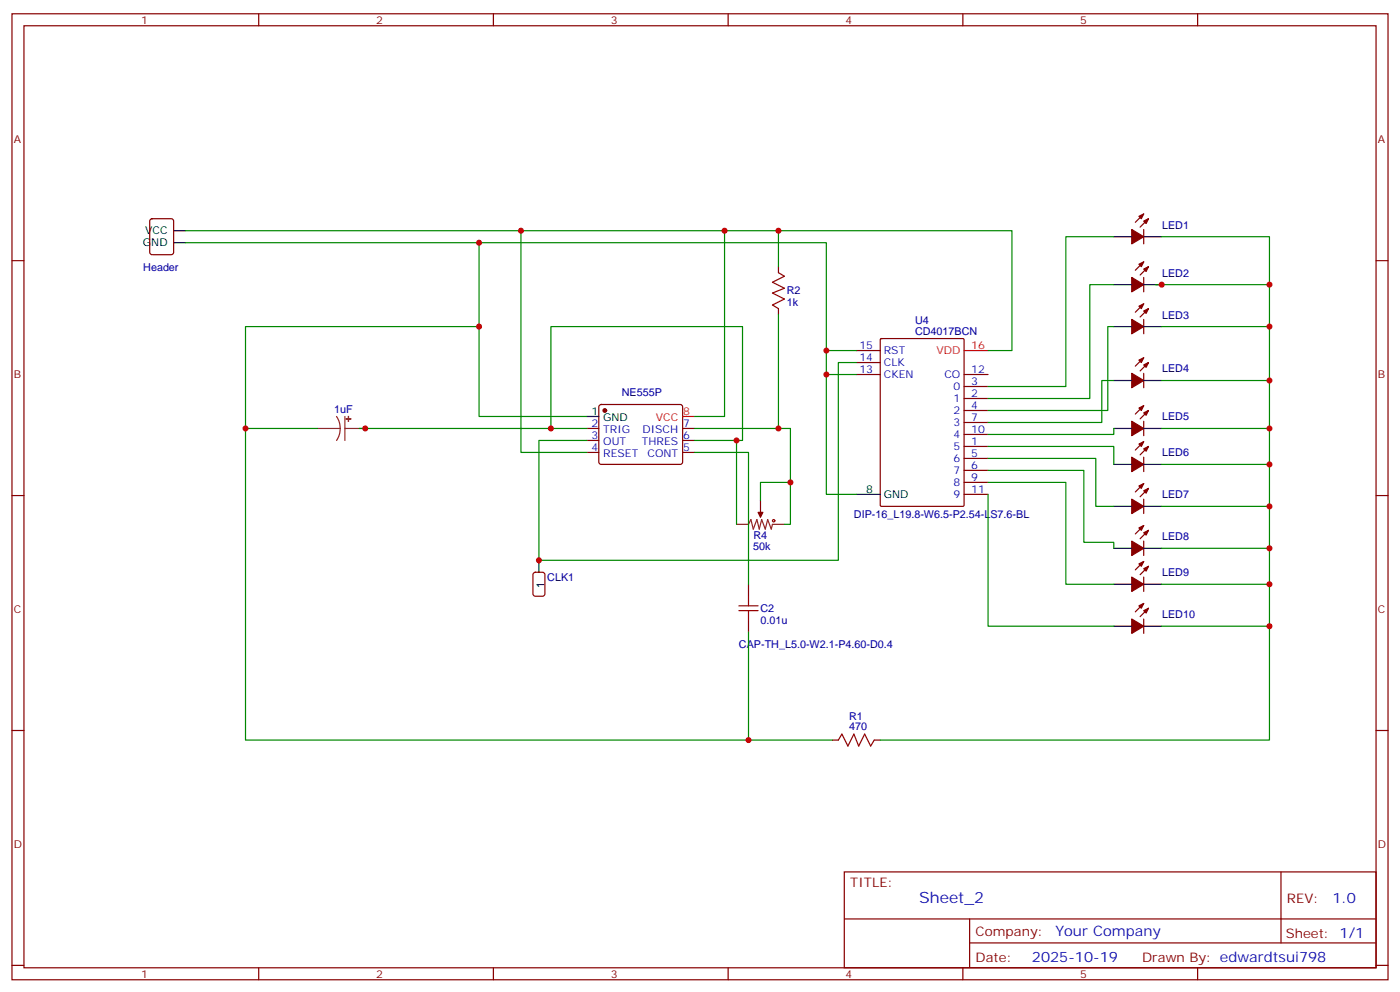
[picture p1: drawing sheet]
<svg xmlns="http://www.w3.org/2000/svg" width="412mm" height="292mm" viewBox="0 0 412 292" stroke-linecap="round" stroke-linejoin="round" font-family="sans-serif">
<g fill="none" stroke="#870000" stroke-width=".35">
<path d="M3.5 4.1h405.4v284.3h-405.4zM7.1 7.6h398.2v277.3h-398.2zM76.2 4.1v3.5M145.3 4.1v3.5M214.5 4.1v3.5M283.6 4.1v3.5M352.8 4.1v3.5M3.5 76.7h3.6M44.3 64.6l.5-.2h5.6l.7 .4 .1 9.5-.5 .6-5.9 .1-.6-.5-.1-9.4zM229.3 78.5v1.8M336.9 67.6v4.2M336.9 77.1l-2.5 2.5"/>
<path d="M336.9 63l-2.5 2.4M338.3 78.5l-2.5 2.5M338.3 64.4l-2.5 2.5M405.3 76.7h3.6M229.3 90.8v1.8M259.3 99.8l.3-.1h24l.3 .1 .1 48.9-.2 .3h-24.2l-.3-.1zM336.9 81.7v4.2M336.9 94v4.2M336.9 89.4l-2.5 2.5M338.3 90.8l-2.5 2.5M176.6 119.3l.5-.2h23.3l.5 .2 .2 .5-.1 16.5-.6 .4-23.6-.1-.4-.6v-16.2zM252.2 110.2h7.1"/>
<path d="M252.2 103.2h7.1M252.2 106.7h7.1M284 117.3h7M284 113.8h7M284 110.2h7M336.9 109.9v4.2M336.9 105.3l-2.5 2.5M336.9 119.4l-2.5 2.5M338.3 106.7l-2.5 2.5M172.9 126.1h3.5M172.9 129.6h3.5M172.9 133.2h3.5"/>
<path d="M201.1 126.1h3.5M201.1 129.6h3.5M201.1 133.2h3.5M284 131.4h7M284 120.8h7M284 134.9h7M284 138.5h7M284 124.4h7M284 127.9h7M336.9 124v4.2M336.9 134.6v4.2M336.9 130l-2.5 2.5"/>
<path d="M338.3 120.8l-2.5 2.5M338.3 131.4l-2.5 2.5M3.5 145.9h3.6M224 147.3v3.5M284 142h7M284 145.5h7M336.9 146.9v4.3M336.9 159.3v4.2M336.9 142.3l-2.5 2.5M336.9 154.7l-2.5 2.5M338.3 143.8l-2.5 2.4M338.3 156.1l-2.5 2.5"/>
<path d="M405.3 145.9h3.6M220.5 172v3.5M336.9 169.9v4.2M336.9 165.3l-2.5 2.4M336.9 177.6l-2.5 2.5M338.3 166.7l-2.5 2.5M338.3 179l-2.5 2.5M220.5 182.6v3.5M336.9 182.2v4.2M3.5 215h3.6M245.2 217.8h1.7M257.5 217.8h1.8"/>
<path d="M405.3 215h3.6M248.7 256.6h156.6v28.3h-156.6zM377.3 256.7v20.8M248.7 270.5h156.5M285.6 277.5h119.6M285.6 270.5v14.1M3.5 284.2h3.6M76.2 284.9v3.5M145.3 284.9v3.5M214.5 284.9v3.5M283.6 284.9v3.5M352.8 284.9v3.5"/>
<path d="M405.3 284.2h3.6"/>
</g>
<g fill="#870000" stroke="#870000" stroke-width=".35">
<path d="M335.5 106l1.4-.7-.7 1.4z"/>
<path d="M336.9 107.4l1.4-.7-.7 1.4z"/>
<path d="M333.4 109.9l3.5 2.1-3.5 2.1z"/>
<path d="M335.5 90.1l1.4-.7-.7 1.4z"/>
<path d="M336.9 91.5l1.4-.7-.7 1.5z"/>
<path d="M333.4 94l3.5 2.1-3.5 2.1z"/>
<path d="M335.5 77.8l1.4-.7-.7 1.4z"/>
<path d="M336.9 79.2l1.4-.7-.7 1.4z"/>
<path d="M333.4 81.7l3.5 2.1-3.5 2.1z"/>
<path d="M335.5 63.7l1.4-.7-.7 1.4z"/>
<path d="M336.9 65.1l1.4-.7-.7 1.4z"/>
<path d="M333.4 67.6l3.5 2.1-3.5 2.1z"/>
<path d="M335.5 120.1l1.4-.7-.7 1.4z"/>
<path d="M336.9 121.5l1.4-.7-.7 1.4z"/>
<path d="M333.4 124l3.5 2.1-3.5 2.1z"/>
<path d="M335.5 130.7l1.4-.7-.7 1.4z"/>
<path d="M336.9 132.1l1.4-.7-.7 1.4z"/>
<path d="M333.4 134.6l3.5 2.1-3.5 2.1z"/>
<path d="M335.5 143.1l1.4-.8-.7 1.5z"/>
<path d="M336.9 144.5l1.4-.7-.7 1.4z"/>
<path d="M333.4 146.9l3.5 2.1-3.5 2.2z"/>
<path d="M335.5 155.4l1.4-.7-.7 1.4z"/>
<path d="M336.9 156.8l1.4-.7-.7 1.4z"/>
<path d="M333.4 159.3l3.5 2.1-3.5 2.1z"/>
<path d="M335.5 166l1.4-.7-.7 1.4z"/>
<path d="M336.9 167.4l1.4-.7-.7 1.4z"/>
<path d="M333.4 169.9l3.5 2.1-3.5 2.1z"/>
<path d="M335.5 178.3l1.4-.7-.7 1.4z"/>
<path d="M336.9 179.7l1.4-.7-.7 1.4z"/>
<path d="M333.4 182.2l3.5 2.1-3.5 2.1z"/>
<path d="M223.3 150.8h1.4l-.7 1.4z"/>
<circle cx="178.2" cy="120.8" r=".53"/>
</g>
<g fill="none" stroke="#000" stroke-width=".35">
<path d="M51.2 71.4h3.5M51.2 67.9h3.5M328.1 69.7h5.3M336.9 69.7h5.3M328.1 96.1h5.3M328.1 83.8h5.3M336.9 96.1h5.3M336.9 83.8h5.3M328.1 112h5.3M336.9 112h5.3M172.9 122.6h3.5M328.1 126.1h5.3"/>
<path d="M328.1 136.7h5.3M336.9 126.1h5.3M336.9 136.7h5.3M252.2 145.5h7.1M328.1 149h5.3M336.9 149h5.3M158.7 164.9v3.6M328.1 161.4h5.3M328.1 172h5.3M336.9 161.4h5.3M336.9 172h5.3M328.1 184.3h5.3"/>
<path d="M336.9 184.3h5.3"/>
</g>
<path d="M284 103.2h7M201.1 122.6h3.5" fill="none" stroke="#f00" stroke-width=".35"/>
<g fill="none" stroke="#008700" stroke-width=".35">
<path d="M54.7 67.9h243.4v35.3h-7.1M54.7 71.4h86.4v51.2h31.8M141.1 71.4h102.3v31.8h8.8M153.5 67.9v65.3h19.4M213.4 67.9v54.7h-8.8M229.3 67.9v10.6M328.1 69.7h-14.1v44.1h-23M342.2 69.7h31.7v148.1h-114.6M141.1 96.1h-68.8v30h21.2M229.3 92.6v33.5h-24.7M328.1 83.8h-7.1v33.5h-30M328.1 96.1h-1.8v24.7h-35.3"/>
<path d="M340.4 83.8h33.5M342.2 96.1h31.7M243.4 103.2v42.3h8.8M243.4 110.2h8.8M252.2 106.7h-5.3v58.2h-88.2v-35.3h14.2M328.1 112h-3.5v12.4h-33.6M342.2 112h31.7M72.3 126.1v91.7h172.9M105.8 126.1h67.1M162.3 126.1v-30h56.4v33.5h-14.1M204.6 133.2h15.9v38.8M217 129.6v24.7"/>
<path d="M229.3 126.1h3.5v28.2h-1.7M291 131.4h37.1v5.3M291 134.9h31.8v14.1h5.3M291 138.5h28.3v21.1h8.8v1.8M328.1 126.1v1.8h-37.1M342.2 126.1h31.7M342.2 136.7h31.7M232.8 142h-8.8v5.3M291 142h23v30h14.1M291 145.5v38.8h37.1M342.2 149h31.7M342.2 161.4h31.7"/>
<path d="M342.2 172h31.7M220.5 186.1v31.7M342.2 184.3h31.7"/>
</g>
<path d="M93.5 126.1h6.7M99.1 122.6l.8 1.7 .3 1.8M100.2 126.1l-.2 1.9-.9 1.6M101.6 126.1h6M101.6 122.6v7M217 154.3h3.5l.7-1.4 .7 2.9 1.1-2.9 .7 2.9 .7-2.9 1 2.9 .7-2.9 1.1 2.9 .3-1.5h3.6M224 150.8v1.4" fill="none" stroke="#8c2424" stroke-width=".35"/>
<g fill="#8c2424" stroke="#8c2424" stroke-width=".35">
<path d="M102.6 122.6l.1 1.4z"/>
<path d="M102 123.3h1.4z"/>
</g>
<path d="M157.2 168.7l.5-.2h2.1l.7 .4v5.9l-.4 .7h-2.4l-.7-.5v-5.8z" fill="none" stroke="#900" stroke-width=".35"/>
<g fill="none" stroke="#a10000" stroke-width=".35">
<path d="M229.3 80.3l1.8 1-3.6 1.8 3.6 1.7-3.6 1.5 3.6 1.7-3.6 1.8 1.8 1M217.7 179.7h5.6M217.7 178.3h5.6M220.5 175.5v2.8M220.5 179.7v2.9M246.9 217.8l1.1-1.7 1.8 3.5 1.7-3.5 1.4 3.5 1.8-3.5 1.8 3.5 1-1.8"/>
<circle cx="227.9" cy="153.3" r=".35"/>
</g>
<g fill="#c00">
<circle cx="141.1" cy="71.4" r=".88"/>
<circle cx="141.1" cy="96.1" r=".88"/>
<circle cx="153.5" cy="67.9" r=".88"/>
<circle cx="213.4" cy="67.9" r=".88"/>
<circle cx="107.6" cy="126.1" r=".88"/>
<circle cx="162.3" cy="126.1" r=".88"/>
<circle cx="229.3" cy="67.9" r=".88"/>
<circle cx="158.8" cy="164.9" r=".88"/>
<circle cx="243.4" cy="103.2" r=".88"/>
<circle cx="243.4" cy="110.2" r=".88"/>
<circle cx="72.3" cy="126.1" r=".88"/>
<circle cx="220.5" cy="217.8" r=".88"/>
<circle cx="373.9" cy="83.8" r=".88"/>
<circle cx="342.2" cy="83.8" r=".88"/>
<circle cx="373.9" cy="96.1" r=".88"/>
<circle cx="373.9" cy="112" r=".88"/>
<circle cx="373.9" cy="126.1" r=".88"/>
<circle cx="373.9" cy="136.7" r=".88"/>
<circle cx="373.9" cy="149" r=".88"/>
<circle cx="373.9" cy="161.4" r=".88"/>
<circle cx="373.9" cy="172" r=".88"/>
<circle cx="373.9" cy="184.3" r=".88"/>
<circle cx="229.3" cy="126.1" r=".88"/>
<circle cx="217" cy="129.6" r=".88"/>
<circle cx="232.8" cy="142" r=".88"/>
</g>
<text font-size="4.6" fill="#00f" x="270.8" y="265.7">Sheet_2</text>
<g font-size="4.2" fill="#00f">
<text x="392.5" y="265.9">1.0</text>
<text x="310.9" y="275.5">Your Company</text>
<text x="304" y="283.3">2025-10-19</text>
</g>
<g font-size="3.9" fill="#800">
<text x="250.5" y="261.2">TITLE:</text>
<text x="379.1" y="265.9">REV:</text>
<text x="287.4" y="275.4">Company:</text>
<text x="378.7" y="276">Sheet: 1/1</text>
<text x="287.4" y="283.1">Date:</text>
<text x="336.4" y="283.2">Drawn By: edwardtsui798</text>
</g>
<g font-size="3.2" fill="#800">
<text x="41.6" y="7.1">1</text>
<text x="110.8" y="7.1">2</text>
<text x="179.9" y="7.1">3</text>
<text x="249.1" y="7.1">4</text>
<text x="318.2" y="7.1">5</text>
<text x="4.1" y="42.2">A</text>
<text x="405.9" y="42.2">A</text>
<text x="4.1" y="111.3">B</text>
<text x="405.9" y="111.3">B</text>
<text x="4.1" y="180.4">C</text>
<text x="405.9" y="180.4">C</text>
<text x="4.1" y="249.6">D</text>
<text x="405.9" y="249.6">D</text>
<text x="41.6" y="287.9">1</text>
<text x="110.8" y="287.9">2</text>
<text x="179.9" y="287.9">3</text>
<text x="249.1" y="287.9">4</text>
<text x="318.2" y="287.9">5</text>
</g>
<g font-size="3.2">
<text x="42.8" y="69">VCC</text>
<text x="42.1" y="72.5">GND</text>
<text x="174.2" y="122.2">1</text>
<text x="177.7" y="124">GND</text>
<text x="255.2" y="145.2">8</text>
<text x="260.3" y="146.6">GND</text>
<text x="160.3" y="173" transform="rotate(-90 160.3 173)">1</text>
</g>
<g font-size="3.2" fill="#000080">
<text x="342.3" y="67.3">LED1</text>
<text x="42.2" y="79.8">Header</text>
<text x="342.3" y="81.4">LED2</text>
<text x="231.8" y="86.6">R2</text>
<text x="231.8" y="90.1">1k</text>
<text x="269.5" y="95.3">U4</text>
<text x="342.3" y="93.8">LED3</text>
<text x="269.5" y="98.5">CD4017BCN</text>
<text x="342.3" y="109.6">LED4</text>
<text x="183.2" y="116.6">NE555P</text>
<text x="98.4" y="121.5">1uF</text>
<text x="342.3" y="123.7">LED5</text>
<text x="342.3" y="134.3">LED6</text>
<text x="342.3" y="146.7">LED7</text>
<text x="251.5" y="152.6">DIP-16_L19.8-W6.5-P2.54-LS7.6-BL</text>
<text x="221.9" y="161.7">50k</text>
<text x="221.9" y="158.6">R4</text>
<text x="342.3" y="159">LED8</text>
<text x="161.2" y="171">CLK1</text>
<text x="342.3" y="169.6">LED9</text>
<text x="224" y="183.6">0.01u</text>
<text x="224" y="180.1">C2</text>
<text x="342.3" y="181.9">LED10</text>
<text x="217.7" y="190.7">CAP-TH_L5.0-W2.1-P4.60-D0.4</text>
<text x="250.1" y="215">470</text>
<text x="250.1" y="211.8">R1</text>
</g>
<g font-size="3.2" fill="#00f">
<text x="253.1" y="102.8">15</text>
<text x="253.1" y="106.4">14</text>
<text x="260.3" y="104.2">RST</text>
<text x="260.3" y="107.8">CLK</text>
<text x="253.1" y="109.9">13</text>
<text x="260.3" y="111.3">CKEN</text>
<text x="278.2" y="111.3">CO</text>
<text x="286.1" y="113.4">3</text>
<text x="286.1" y="109.9">12</text>
<text x="280.9" y="118.4">1</text>
<text x="280.9" y="114.8">0</text>
<text x="286.1" y="116.9">2</text>
<text x="174.2" y="125.8">2</text>
<text x="201.3" y="125.8">7</text>
<text x="280.9" y="121.9">2</text>
<text x="280.9" y="125.4">3</text>
<text x="286.1" y="120.5">4</text>
<text x="286.1" y="124">7</text>
<text x="174.2" y="129.3">3</text>
<text x="177.7" y="127.5">TRIG</text>
<text x="177.7" y="131.1">OUT</text>
<text x="189.1" y="131.1">THRES</text>
<text x="189.2" y="127.5">DISCH</text>
<text x="201.3" y="129.3">6</text>
<text x="280.9" y="128.9">4</text>
<text x="286.1" y="131.1">1</text>
<text x="286.1" y="127.5">10</text>
<text x="174.2" y="132.8">4</text>
<text x="177.7" y="134.6">RESET</text>
<text x="190.7" y="134.6">CONT</text>
<text x="201.3" y="132.8">5</text>
<text x="280.9" y="132.5">5</text>
<text x="280.9" y="136">6</text>
<text x="286.1" y="134.6">5</text>
<text x="280.9" y="139.5">7</text>
<text x="280.9" y="143.1">8</text>
<text x="286.1" y="138.1">6</text>
<text x="286.1" y="141.6">9</text>
<text x="280.9" y="146.6">9</text>
<text x="286.1" y="145.2">11</text>
</g>
<g font-size="3.2" fill="#f00">
<text x="275.9" y="104.2">VDD</text>
<text x="286.1" y="102.8">16</text>
<text x="193.2" y="124">VCC</text>
<text x="201.3" y="122.2">8</text>
</g>
</svg>
